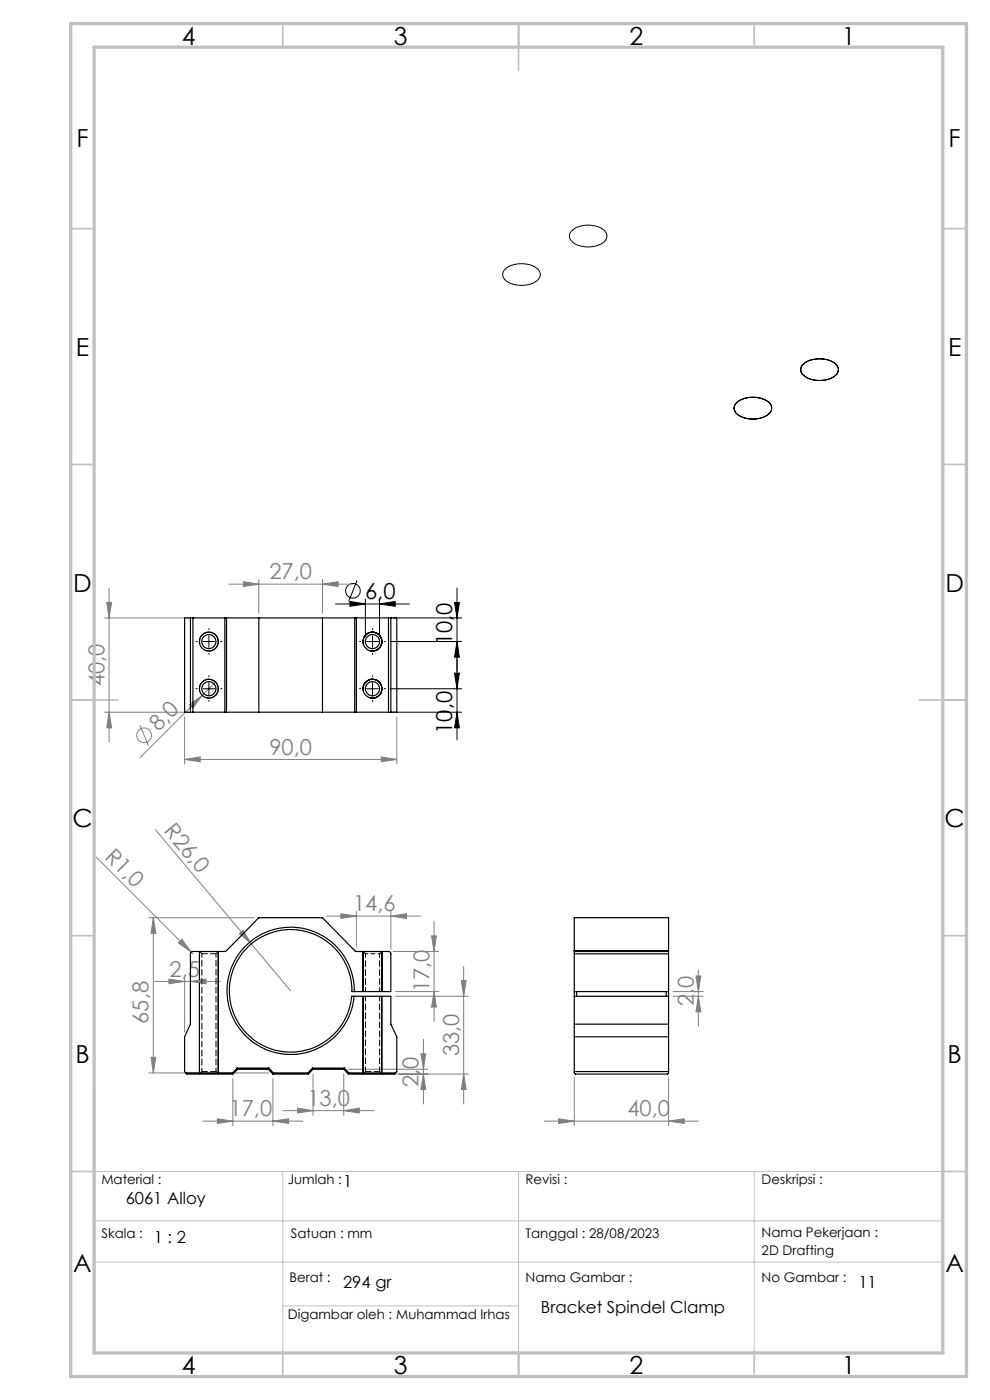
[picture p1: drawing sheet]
<svg xmlns="http://www.w3.org/2000/svg" width="210mm" height="297mm" viewBox="0 0 210 297" stroke-linecap="round" stroke-linejoin="round" font-family="sans-serif">
<g fill="none" stroke="#000" stroke-width=".21">
<path d="M107 57.3a5.6 5.6 0 0 1 7.2 0 1.62 1.62 0 0 1-.7 2.6 5.9 5.9 0 0 1-6.5-.7 1.51 1.51 0 0 1 0-1.9zM121.1 49.1a5.5 5.5 0 0 1 7.3 0 1.67 1.67 0 0 1-.8 2.6 5.8 5.8 0 0 1-6.5-.7 1.47 1.47 0 0 1 0-1.9zM170.6 77.1a5.8 5.8 0 0 1 6.9 .3 1.65 1.65 0 0 1-.8 2.6 5.9 5.9 0 0 1-6.5-.6 1.57 1.57 0 0 1 .4-2.3zM156.1 85.6a5.6 5.6 0 0 1 7.2 0 1.65 1.65 0 0 1-.8 2.6 5.8 5.8 0 0 1-6.4-.6 1.47 1.47 0 0 1 0-2zM42.4 136.6a2 2 0 0 1 1.7-2.5 2 2 0 0 1 2.2 2.2 2 2 0 0 1-2.5 1.7M43 136.1h2.5M44.3 134.9v2.5M71.2 128.1h15.7M74.2 127.6l3.3 .5-3.3 .5zM75.7 123.1l-1.7 4.5M77.1 136.6a2 2 0 0 1 1.7-2.5 2 2 0 0 1 2.2 2.2 2 2 0 0 1-2.5 1.7M77.5 127.1v8"/>
<path d="M77.8 136.1h2.5M79 134.9v2.5M80.5 128.1l3.3-.5v1zM80.5 127.1v8M82.8 136.1h15.1M83.4 131.1h14.5M96.4 127.8h1l-.5 3.3zM96.9 136.1l.5 3.3h-1zM96.9 124.7v32.3M42.4 146.6a1.99 1.99 0 0 1 1.7-2.5 1.99 1.99 0 0 1 2.2 2.2 1.99 1.99 0 0 1-2.5 1.7M43 146.1h2.5M44.3 144.8v2.6"/>
<path d="M77.1 146.6a1.99 1.99 0 0 1 1.7-2.5 1.99 1.99 0 0 1 2.2 2.2 1.99 1.99 0 0 1-2.5 1.7M77.8 146.1h2.5M79 144.8v2.6M82.8 146.1h15.1M83.4 151.1h14.5M96.4 142.8h1l-.5 3.3zM96.9 151.1l.5 3.3h-1zM42.3 201.9v26M46.3 201.9v26M77 201.9v8.5M77 211.3v16.6M81 201.9v8.5"/>
<path d="M81 211.3v16.6"/>
<circle cx="74.9" cy="125.3" r="1.55"/>
</g>
<g fill="none" stroke="#808080" stroke-width=".21">
<path d="M22.2 131.1h17.7M22.6 127.8h1.1l-.6 3.3zM23.1 124.7v32.7M48.5 123.9h26.3M51.6 123.4l3.3 .5-3.3 .5zM54.9 122.9v7.2M68.4 123.9l3.3-.5v1zM68.4 122.9v7.2M22.2 151.1h17.7M23.1 151.1l.6 3.3h-1.1zM29.6 153.8l1.9 4.4M39.2 152.1v10"/>
<path d="M40.2 149.5l2.7-2-2 2.7zM45.7 144.7l-16 16.1M84.2 152.1v10M33 176l20.3 24.2M39.2 161.1l3.3-.5v1zM39.2 161.1h45M80.9 160.6l3.3 .5-3.3 .5zM20.4 181.8l20.5 20.5M31.5 194.7h22.4M32.5 194.7l.6 3.3h-1.1zM32.5 194.7v32.9M50.8 198l.8-.6 1.7 2.8z"/>
<path d="M69.3 194.3h20M72.3 193.8l3.3 .5-3.3 .5zM75.6 193.4v7.4M82.9 194.3l3.3-.5v1zM82.9 193.4v7.9M91.5 198.5h1.1l-.5 3.4zM92.1 195.5v21.2M32.8 208.2h13.9M35.8 207.7l3.4 .5-3.4 .5zM37.9 200l.7-.7 2 2.7zM39.2 207.2v11.8M40.4 208.2l3.3-.5v1z"/>
<path d="M40.4 207.2v9.1M53.3 200.2l8.4 10M83.4 201.9h9.7M83.9 211.3h15.5M83.9 210.4h9.2M92.1 210.4l.5 3.2h-1.1zM97.9 208h1l-.5 3.3zM98.4 205v29.2M142.8 211.3h6.4M142.8 210.4h6.4M147.6 207h1.1l-.6 3.4zM148.1 211.3l.6 3.4h-1.1z"/>
<path d="M148.1 205.8v11.9M31.5 227.6h25.5M32 224.3h1.1l-.6 3.3zM43 237.8h21.2M46.1 237.3l3.3 .5-3.3 .5zM49.4 228.8v10M57.9 237.8l3.3-.5v1zM57.9 228.8v10M60 235.6h19.3M63.1 235.1l3.3 .5-3.3 .5zM66.4 227.9v8.7M72.9 235.6l3.3-.5v1z"/>
<path d="M72.9 227.9v8.7M73.9 226.8h16.9M74.9 227.9h24.5M89.3 223.6h1l-.5 3.2zM89.8 227.9l.5 3.2h-1zM89.8 220.5v13.7M98.4 227.9l.5 3.2h-1zM115.5 237.8h32.7M118.5 237.3l3.3 .5-3.3 .5zM121.8 228.6v10.2M141.8 237.8l3.3-.5v1zM141.8 228.6v10.2"/>
<circle cx="30.6" cy="156" r="1.56"/>
</g>
<path d="M20 259h180M20 248.5h180v38.5h-180zM60 248.5v38.5M110 248.5v38.5M160 248.5v38.1M20 267.8h180M60 277h50" fill="none" stroke="#c0c0c0" stroke-width=".21"/>
<g fill="none" stroke="#c0c0c0" stroke-width=".35">
<path d="M60 5v5M110 5v10M160 5v5M15 48.5h5M200 48.5h5M15 98.5h5M200 98.5h5M15 148.5h10M195 148.5h10M15 198.5h5M200 198.5h5M15 248.5h5"/>
<path d="M200 248.5h5M60 287v5M110 287v5M160 286.6v4.9"/>
</g>
<path d="M20 231v56" fill="none" stroke="#c0c0c0" stroke-width=".5"/>
<path d="M15 5h190v287h-190zM20 10h180v277h-180z" fill="none" stroke="#c0c0c0" stroke-width=".7"/>
<g fill="none" stroke="#000" stroke-width=".21" stroke-dasharray="15.2 1.3 1.3 1.3">
<path d="M41.8 136.1h-.2M44.3 133.6v-.3M44.3 138.6v.2M46.8 136.1h.3M76.5 136.1h-.2M79 133.6v-.3M79 138.6v.2M81.5 136.1h.3M41.8 146.1h-.2M44.3 143.6v-.3M44.3 148.6v.2M46.8 146.1h.3"/>
<path d="M76.5 146.1h-.2M79 143.6v-.3M79 148.6v.2M81.5 146.1h.3"/>
</g>
<g fill="#000">
<path d="M74.2 127.6l3.3 .5-3.3 .5zM80.5 128.1l3.3-.5v1z"/>
<path d="M96.9 136.1l.5 3.3h-1zM96.4 127.8h1l-.5 3.3z"/>
<path d="M96.4 142.8h1l-.5 3.3zM96.9 151.1l.5 3.3h-1z"/>
</g>
<g fill="#808080">
<path d="M50.8 198l.8-.6 1.7 2.8z"/>
<path d="M37.9 200l.7-.7 2 2.7z"/>
<path d="M40.2 149.5l2.7-2-2 2.7z"/>
<path d="M72.9 235.6l3.3-.5v1zM63.1 235.1l3.3 .5-3.3 .5zM82.9 194.3l3.3-.5v1zM72.3 193.8l3.3 .5-3.3 .5z"/>
<path d="M35.8 207.7l3.4 .5-3.4 .5zM40.4 208.2l3.3-.5v1zM39.2 161.1l3.3-.5v1zM80.9 160.6l3.3 .5-3.3 .5zM51.6 123.4l3.3 .5-3.3 .5zM68.4 123.9l3.3-.5v1z"/>
<path d="M98.4 227.9l.5 3.2h-1zM97.9 208h1l-.5 3.3zM89.8 227.9l.5 3.2h-1zM89.3 223.6h1l-.5 3.2z"/>
<path d="M32.5 194.7l.6 3.3h-1.1zM32 224.3h1.1l-.6 3.3zM91.5 198.5h1.1l-.5 3.4zM92.1 210.4l.5 3.2h-1.1zM147.6 207h1.1l-.6 3.4zM148.1 211.3l.6 3.4h-1.1zM22.6 127.8h1.1l-.6 3.3zM23.1 151.1l.6 3.3h-1.1z"/>
<path d="M118.5 237.3l3.3 .5-3.3 .5zM141.8 237.8l3.3-.5v1z"/>
<path d="M46.1 237.3l3.3 .5-3.3 .5zM57.9 237.8l3.3-.5v1z"/>
</g>
<g fill="none" stroke="#000" stroke-width=".25">
<path d="M40.4 131.1h.5M40.4 131.1v20M40.4 131.1h-1.2v20h1.2M40.9 131.1h6.8M40.9 131.1v20M47.7 131.1h.3M47.7 131.1v20M48 131.1v20M48 131.1h27.2M54.9 131.1v20M68.4 131.1v20M75.2 131.1h.4"/>
<path d="M75.2 131.1v20M75.6 131.1h6.8M75.6 131.1v20M82.4 131.1h.5M82.4 131.1v20M82.9 131.1h1.3v20h-1.3M82.9 131.1v20M40.4 151.1h.5M40.9 151.1h6.8M47.7 151.1h.3M48 151.1h27.2M75.2 151.1h.4"/>
<path d="M75.6 151.1h6.8M82.4 151.1h.5M75.1 210.4a13.5 13.5 0 0 0-19.4-12.3 13.5 13.5 0 0 0-2.3 22.9 13.5 13.5 0 0 0 21.5-8.2l.2-1.5M121.8 201.9v.4M121.8 201.7v.2M121.8 210.4v.9M121.8 211.3v16.3l.3 .3h19.5l.2-.3v-16.3M121.8 210.4h20M121.8 211.3h20M121.8 201.7v-7h20v7M121.8 201.9h20M121.8 217.3h20"/>
<path d="M121.8 220h20M121.8 202.3v8.1M121.8 202.3h20M121.8 201.7h20M122.3 210.4v.9M141.3 210.4v.9M141.8 201.9v.4M141.8 201.7v.2M141.8 210.4v.9M141.8 202.3v8.1M39.4 227.6l-.2-.3v-7.3l1.2-2.7v-15.2l.4-.2 7.1-.1 7-7.1h13.5l7 7.1 7.3 .1 .2 .3v8.2h-8.3a13 13 0 0 0-18.7-11.9 13 13 0 0 0-1.9 22.1 13 13 0 0 0 20.5-8.5l.1-.8h8.3v6l1.3 2.7v7.3l-.6 .6h-9.7M39.4 227.6l.3 .3h9.7"/>
<path d="M39.4 227.6h9.9M49.3 227.6l.1 .3M50.3 226.6h6.7M50.3 226.6l-1 1M50.3 226.6l.1 .2M50.4 226.8h6.5M50.4 226.8l-1 1.1M56.9 226.8l1 1.1M57 226.6l1 1M57 226.6l-.1 .2M57.9 227.9h7.5M58 227.6l-.1 .3"/>
<path d="M58 227.6h7.3M65.3 227.6l.1 .3M66.3 226.6l.1 .2M66.3 226.6h6.7M66.3 226.6l-1 1M66.4 226.8h6.5M66.4 226.8l-1 1.1M72.9 226.8l1 1.1M73 226.6l-.1 .2M73 226.6l1 1M74 227.6h9.9M74 227.6l-.1 .3"/>
<path d="M121.8 227.3h20"/>
<circle cx="44.3" cy="136.1" r="2"/>
<circle cx="44.3" cy="136.1" r="1.49"/>
<circle cx="79" cy="136.1" r="1.99"/>
<circle cx="79" cy="136.1" r="1.51"/>
<circle cx="44.3" cy="146.1" r="1.99"/>
<circle cx="44.3" cy="146.1" r="1.5"/>
<circle cx="79" cy="146.1" r="1.99"/>
<circle cx="79" cy="146.1" r="1.5"/>
</g>
<path d="M77.5 202.3h1.5M79 202.3h1.5" fill="none" stroke="#000" stroke-width=".21" stroke-dasharray="1.3 .6" stroke-dashoffset=".8"/>
<path d="M42.8 202.3h3M45.8 227.3h-3M80.5 227.3h-3" fill="none" stroke="#000" stroke-width=".21" stroke-dasharray="1.3 .6" stroke-dashoffset=".1"/>
<path d="M42.3 201.8l.5 .5M45.8 202.3l.5-.5M77 201.8l.5 .5M77.5 202.3v8M80.5 202.3l.5-.5M80.5 210.3v-8M42.8 227.3l-.5 .5M46.3 227.8l-.5-.5M77.5 227.3l-.5 .5M81 227.8l-.5-.5" fill="none" stroke="#000" stroke-width=".21" stroke-dasharray="1.3 .6" stroke-dashoffset=".4"/>
<path d="M42.8 202.3v25M45.8 227.3v-25" fill="none" stroke="#000" stroke-width=".21" stroke-dasharray="1.3 .6" stroke-dashoffset=".5"/>
<path d="M77.5 211.3v16M80.5 227.3v-16" fill="none" stroke="#000" stroke-width=".21" stroke-dasharray="1.3 .6" stroke-dashoffset=".3"/>
<g font-size="5.3">
<text x="38.5" y="9.5">4</text>
<text x="83.5" y="9.5">3</text>
<text x="133.6" y="9.5">2</text>
<text x="178.6" y="9.5">1</text>
<text x="16.2" y="31.3">F</text>
<text x="201.2" y="31.3">F</text>
<text x="16.1" y="75.5">E</text>
<text x="201.1" y="75.5">E</text>
<text x="15.5" y="125.5">D</text>
<text x="200.5" y="125.5">D</text>
<text x="15.4" y="175.5">C</text>
<text x="200.4" y="175.5">C</text>
<text x="16" y="225.5">B</text>
<text x="201" y="225.5">B</text>
<text x="15.5" y="269.8">A</text>
<text x="200.5" y="269.8">A</text>
<text x="38.5" y="291.5">4</text>
<text x="83.5" y="291.5">3</text>
<text x="133.6" y="291.5">2</text>
<text x="178.6" y="291.5">1</text>
</g>
<g font-size="4.7" fill="#808080">
<text x="57.1" y="122.9">27,0</text>
<text x="22.2" y="145.6" transform="rotate(-90 22.2 145.6)">40,0</text>
<text x="33.6" y="155.4" transform="rotate(-45 33.6 155.4)">8,0</text>
<text x="57.1" y="160.1">90,0</text>
<text x="34.6" y="176.4" transform="rotate(50 34.6 176.4)">R26,0</text>
<text x="22" y="182" transform="rotate(45 22 182)">R1,0</text>
<text x="74.9" y="193.3">14,6</text>
<text x="36" y="207.2">2,5</text>
<text x="91.1" y="210.5" transform="rotate(-90 91.1 210.5)">17,0</text>
<text x="147.2" y="213.5" transform="rotate(-90 147.2 213.5)">2,0</text>
<text x="31.5" y="217.2" transform="rotate(-90 31.5 217.2)">65,8</text>
<text x="97.4" y="224.1" transform="rotate(-90 97.4 224.1)">33,0</text>
<text x="88.8" y="230.6" transform="rotate(-90 88.8 230.6)">2,0</text>
<text x="48.7" y="236.8">17,0</text>
<text x="65.2" y="234.6">13,0</text>
<text x="133.1" y="236.8">40,0</text>
</g>
<g font-size="4.7">
<text x="77.4" y="127">6,0</text>
<text x="95.9" y="136.9" transform="rotate(-90 95.9 136.9)">10,0</text>
<text x="95.9" y="155.7" transform="rotate(-90 95.9 155.7)">10,0</text>
</g>
<g font-size="3.5">
<text x="72.8" y="251.9">1</text>
<text x="26.7" y="255.5">6061 Alloy</text>
<text x="32.6" y="263.7">1 : 2</text>
<text x="72.8" y="273.1">294 gr</text>
<text x="182.1" y="273.1">11</text>
<text x="114.7" y="278.5">Bracket Spindel Clamp</text>
</g>
<g font-size="2.8">
<text x="21.5" y="251.2">Material :</text>
<text x="61" y="251.2">Jumlah :</text>
<text x="111.5" y="251.2">Revisi :</text>
<text x="161.6" y="251.2">Deskripsi :</text>
<text x="21.5" y="262.7">Skala :</text>
<text x="61.7" y="262.7">Satuan : mm</text>
<text x="111.5" y="262.7">Tanggal : 28/08/2023</text>
<text x="161.6" y="262.4">Nama Pekerjaan :</text>
<text x="161.6" y="266.3">2D Drafting</text>
<text x="61.4" y="272">Berat :</text>
<text x="111.5" y="272">Nama Gambar :</text>
<text x="161.6" y="272">No Gambar :</text>
<text x="61.1" y="279.9">Digambar oleh : Muhammad Irhas</text>
</g>
</svg>
